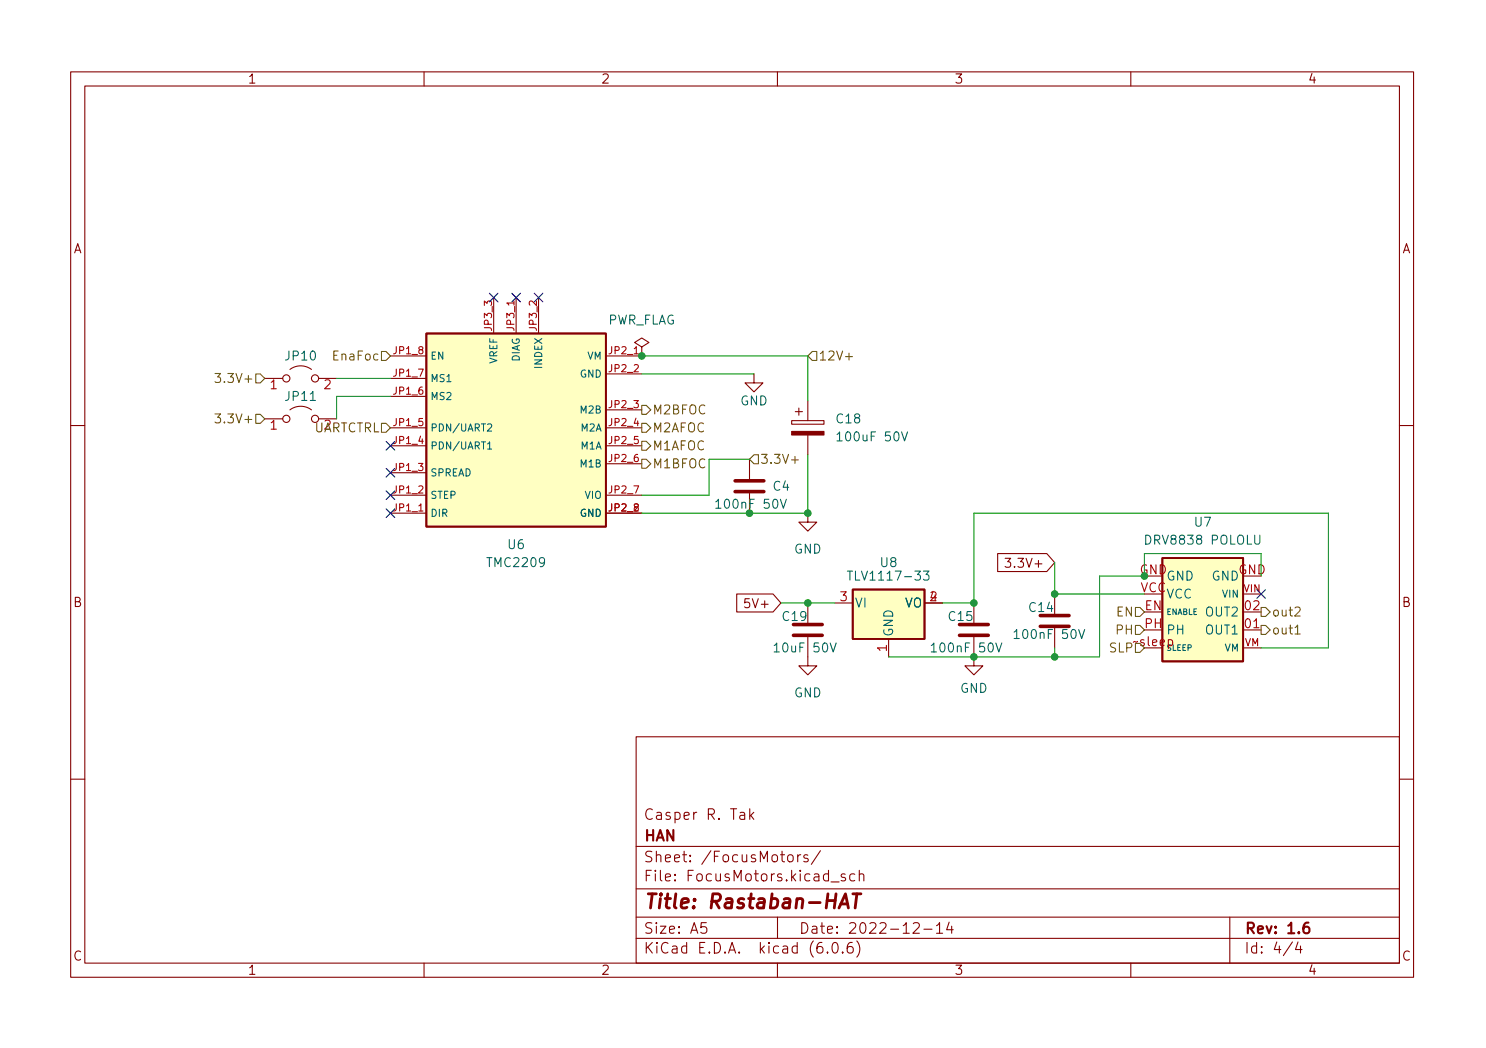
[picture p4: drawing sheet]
<svg xmlns="http://www.w3.org/2000/svg" width="210mm" height="148mm" viewBox="0 0 210 148" stroke-linecap="round" stroke-linejoin="round" font-family="sans-serif">
<g fill="none" stroke="#840000" stroke-width=".15">
<path d="M10 10.2h190v128h-190zM12 12.2h186v124h-186zM60 10.2v2M110 10.2v2M160 10.2v2M37.5 59.2h2.5M37.5 53.5h2.5M41 57.9a2.54 2.54 0 0 1 3.1 0M41 52.2a2.54 2.54 0 0 1 3.1 0M45.1 53.5h2.5M55.2 56h5.1M55.2 53.5h5.1"/>
<path d="M55.2 50.3h5.1M69.8 42.1v5.1M73 42.1v5.1M76.2 42.1v5.1M85.7 50.3h5.1M85.7 52.9h5.1M85.7 57.9h5.1M90.8 49.1l1-.7-1-.6-1 .6 1 .7v1.2M90.8 50.3h.1M106.7 52.9v1.2h1.2l-1.2 1.3-1.3-1.3h1.3M112 59.5h4.6v.5h-4.6zM112.5 58.2h1"/>
<path d="M113 57.7v1M114.3 56.7v2.8M10 60.2h2M55.2 72.6h5.1M55.2 70h5.1M55.2 66.8h5.1M55.2 63h5.1M55.2 60.5h5.1M85.7 72.6h5.1M85.7 70h5.1M85.7 63h5.1M85.7 60.5h5.1"/>
<path d="M85.7 65.6h5.1M106 64.9v2.8M106 69.8v2.8M114.3 72.6v1.2h1.3l-1.3 1.3-1.3-1.3h1.3M114.3 61.5v2.8M141.2 78.3h6.9l1.1 1.2-1.1 1.3h-6.9zM142.2 78.9h.8l-.4 .5 .3 .1v.6l-.1 .1h-.4l-.2-.1M198 60.2h2M104.2 84h5.2l1.1 1.3-1.1 1.2h-5.2zM114.3 90.1v4h1.3l-1.3 1.3-1.3-1.3h1.3M114.3 85.3v2.7M118.1 85.3h2.5"/>
<path d="M125.7 90.3v2.6M130.8 85.3h2.5M137.8 90.1v4h1.3l-1.3 1.3-1.3-1.3h1.3M137.8 85.3v2.7M149.2 84v2.8M149.2 88.8v2.8M175.9 84h2.5M175.9 91.6h2.5M175.9 89.1h2.5M10 110.2h2M90 104.2h108v32h-108zM90 119.7h108"/>
<path d="M104.7 114.9l.2-.1 .4 .1 .1 .9M105.4 115.2l-.5 .1a.29 .29 0 0 0-.3 .3 .29 .29 0 0 0 .3 .2h.5M106.1 114.3v1.5M106.2 115.3l.5 .5M106.7 114.8l-.6 .6M198 110.2h2M60 136.2v2M90 132.7h108M90 129.7h108M90 125.7h108M99.9 130.4h-.7v.8l.2-.2 .5 .1 .1 .2-.1 .5-.2 .1h-.3l-.2-.1M110 136.2v2"/>
<path d="M110 129.7v3M111.5 121a.41 .41 0 0 1 .4-.2 .41 .41 0 0 1 .3 .3v.5a.41 .41 0 0 1-.4 .3 .41 .41 0 0 1-.4-.3zM112.9 120.8v1M113.3 120.8l-.3 .1-.1 .2M114.3 120.9l-.4-.1-.2 .3 .1 .2 .5 .1 .1 .2-.1 .2h-.1h-.5M116.1 120.3l-1.3 1.9M117.1 134.6l.1 .1h-.1h-.1l.1-.1v.1M117.6 124.7h1.1M117.9 133.3a.36 .36 0 0 1 .6 .2 .77 .77 0 0 1-.4 1.2 1 1 0 0 1-.2-1.4zM119.2 134.6l.1 .1h-.1v-.1v.1M119.6 123.6l-.4-.1-.2 .3 .1 .2 .5 .1 .1 .2-.1 .2h-.2h-.4M120.6 133.2a.59 .59 0 0 0-.7 .7v.6l.1 .2h.4l.3-.1v-.5l-.1-.2-.4-.1-.3 .3"/>
<path d="M120.9 123.6l-.4-.1-.3 .3v.5l.2 .2h.1h.4M121.2 133a1.72 1.72 0 0 1 0 2.3M121.6 123.7a.37 .37 0 0 1 .6 .1v.7M121.6 123v1.5M129.2 130.6l.2-.2 .5 .1a.41 .41 0 0 1 .1 .6l-.8 .8h.9M130.7 131.4h1.2M132.5 130.9l.4-.5v1.5M132.5 131.9h.9M134.3 130.4l-.4 1h1M134.7 130.9v1M160 136.2v2M174 129.7v6.5"/>
<path d="M182.9 133.2l-1.3 1.9M183.7 133.2l-.4 1h.9M184 133.7v1"/>
<circle cx="40.5" cy="53.5" r=".51"/>
<circle cx="40.5" cy="59.2" r=".51"/>
<circle cx="44.6" cy="59.2" r=".51"/>
<circle cx="44.6" cy="53.5" r=".51"/>
</g>
<path d="M185.1 130.4a.59 .59 0 0 0-.7 .7v.6l.2 .2h.4l.2-.1 .1-.5-.2-.2-.4-.1-.3 .3" fill="none" stroke="#840000" stroke-width=".3"/>
<path d="M118.7 128.4l.9-2 .4 2M119 127.8h.9M120.7 126.4h1.1M121.2 126.4l-.2 2" fill="none" stroke="#840000" stroke-width=".4"/>
<g fill="#ffffc2" stroke="#ffffc2" stroke-width=".14">
<path d="M60.3 47.2h25.4v27.3h-25.4z"/>
<path d="M164.5 78.9h11.4v14.6h-11.4z"/>
<path d="M120.6 83.3h10.2v7h-10.2z"/>
</g>
<path d="M60.3 47.2h25.4v27.3h-25.4zM164.5 78.9h11.4v14.6h-11.4zM120.6 83.3h10.2v7h-10.2z" fill="none" stroke="#840000" stroke-width=".25"/>
<g fill="none" stroke="#006464" stroke-width=".15">
<path d="M69 62.8l.3-.3v1M69 60l.4-.1 .2 .3-.7 .7h.7M69 63.5h.6M101.3 70.9l.3-.3v1.3M101.3 71.9h.7M110.4 70.6l.4 1.3 .5-1.3M118.4 61.4l.4-.3v1.2M118.4 62.3h.8M127.6 61.1l.4 1.2 .4-1.2M177.5 75.7v1l.3 .2h.3l.2-.2v-1M109.5 91.3l.4-.4v1.3M109.5 92.2h.8"/>
<path d="M117.5 90.9l.4 1.3 .4-1.3M119.9 80.7h.7M130.7 80.7h.7l-.4 .5 .4 .1v.6l-.2 .1h-.4l-.1-.1M131.8 91.3l.3-.4v1.3M131.8 92.2h.7M140.9 90.9l.4 1.3 .4-1.3M143.5 89.4l.4-.4v1.3M143.5 90.3h.7M152.6 89l.4 1.3 .5-1.3"/>
</g>
<path d="M104 69.5h4.1M104 68h4.1M112.3 88.3h4M112.3 89.8h4M135.8 88.3h4M135.8 89.8h4M147.2 88.6h4.1M147.2 87h4.1" fill="none" stroke="#840000" stroke-width=".51"/>
<path d="M161 90.7l-.2 .1-.3-.1-.1 .1" fill="none" stroke="#a90000" stroke-width=".15"/>
<path d="M112 61h4.6v.5h-4.6z" fill="#840000" stroke="#840000" stroke-width=".15"/>
<g fill="none" stroke="#725600" stroke-width=".15">
<path d="M30.4 58.5h.8l-.4 .5 .4 .1v.6l-.2 .1h-.4l-.2-.1M30.4 52.8h.8l-.4 .5 .4 .1v.6l-.2 .1h-.4l-.2-.1M36.2 58.6h.6l.7 .6-.7 .7h-.6zM36.2 52.9h.6l.7 .6-.7 .6h-.6zM54 49.7h.6l.6 .6-.6 .7h-.6zM54 59.9h.6l.6 .6-.6 .6h-.6zM90.8 59.9h.6l.7 .6-.7 .6h-.6zM90.8 57.3h.6l.7 .6-.7 .7h-.6zM114.9 49.7h.7v1.3h-.7l-.6-.7zM119.6 50.4h1M90.8 62.4h.6l.7 .6-.7 .7h-.6zM90.8 64.9h.6l.7 .7-.7 .6h-.6z"/>
<path d="M106 64.9l.7-.6h.6v1.3h-.6zM112 65h1M160.7 85.9h.6l.6 .6-.6 .7h-.6zM160.7 88.4h.6l.6 .7-.6 .6h-.6zM178.4 88.4h.7l.6 .7-.6 .6h-.7zM178.4 85.9h.7l.6 .6-.6 .7h-.7zM183.2 85.9l.2-.1h.3l.2 .1 .1 .3-.1 .2-.7 .7h.8M183.2 89.6h.8"/>
</g>
<path d="M47.6 53.5h7.6M55.2 56h-7.6v3.2M90.8 50.3h23.5v6.4M90.8 52.9h15.9M106 64.9h-5.7v5.1h-9.5M114.3 64.3v8.3h-23.5M149.2 79.5v4.5h12.7M110.5 85.3h7.6M133.3 85.3h4.5v-12.7h50.2v19h-9.6M149.2 91.6v1.3M178.4 81.4v-3.1h-16.5v3.1h-6.3v11.5h-29.9" fill="none" stroke="#009600" stroke-width=".15"/>
<g fill="none" stroke="#000084" stroke-width=".15">
<path d="M69.2 41.5l1.3 1.2M70.5 41.5l-1.3 1.2M72.4 41.5l1.2 1.2M73.6 41.5l-1.2 1.2M75.6 41.5l1.2 1.2M76.8 41.5l-1.2 1.2M54.6 62.4l1.3 1.2M54.6 71.9l1.3 1.3M54.6 69.4l1.3 1.2M54.6 66.2l1.3 1.2M55.9 62.4l-1.3 1.2M55.9 71.9l-1.3 1.3"/>
<path d="M55.9 69.4l-1.3 1.2M55.9 66.2l-1.3 1.2M177.8 83.4l1.2 1.2M179 83.4l-1.2 1.2"/>
</g>
<g fill="#009600" stroke="#009600" stroke-width=".15">
<circle cx="90.8" cy="50.3" r=".46"/>
<circle cx="149.2" cy="84" r=".46"/>
<circle cx="137.8" cy="85.3" r=".46"/>
<circle cx="149.2" cy="92.9" r=".46"/>
<circle cx="161.9" cy="81.4" r=".46"/>
<circle cx="137.8" cy="92.9" r=".46"/>
<circle cx="114.3" cy="72.6" r=".46"/>
<circle cx="106" cy="72.6" r=".46"/>
<circle cx="114.3" cy="85.3" r=".46"/>
</g>
<text font-size="2.8" fill="#840000" x="91" y="128.5">Title: Rastaban-HAT</text>
<g font-size="2.1" fill="#840000">
<text x="91" y="118.9">HAN</text>
<text x="91" y="115.9">Casper R. Tak</text>
<text x="91" y="124.6">File: FocusMotors.kicad_sch</text>
<text x="91" y="121.9">Sheet: /FocusMotors/</text>
<text x="91" y="134.8">KiCad E.D.A. kicad (6.0.6)</text>
<text x="91" y="132">Size: A5</text>
<text x="113" y="132">Date: 2022-12-14</text>
<text x="176" y="132">Rev: 1.6</text>
<text x="176" y="134.8">Id: 4/4</text>
</g>
<g font-size="1.8" fill="#840000">
<text x="35" y="11.8">1</text>
<text x="85" y="11.8">2</text>
<text x="135" y="11.8">3</text>
<text x="185" y="11.8">4</text>
<text x="10.3" y="35.8">A</text>
<text x="198.4" y="35.8">A</text>
<text x="143.1" y="80.3">3.3V+</text>
<text x="10.3" y="85.8">B</text>
<text x="105.9" y="86">5V+</text>
<text x="198.4" y="85.8">B</text>
<text x="10.3" y="135.8">C</text>
<text x="35" y="137.8">1</text>
<text x="85" y="137.8">2</text>
<text x="135" y="137.8">3</text>
<text x="185" y="137.8">4</text>
<text x="198.4" y="135.8">C</text>
</g>
<g font-size="1.8" fill="#006464">
<text x="85.8" y="45.9">PWR_FLAG</text>
<text x="40.5" y="51">JP10</text>
<text x="40.5" y="56.7">JP11</text>
<text x="104.7" y="57.3">GND</text>
<text x="118.4" y="59.9">C18</text>
<text x="119" y="62.4">100uF 50V</text>
<text x="101.8" y="71.9">100nF 50V</text>
<text x="109.4" y="69.4">C4</text>
<text x="71.9" y="77.6">U6</text>
<text x="162.4" y="77">DRV8838 POLOLU</text>
<text x="169" y="74.5">U7</text>
<text x="69.1" y="80.2">TMC2209</text>
<text x="112.3" y="78.3">GND</text>
<text x="120.8" y="82.1">TLV1117-33</text>
<text x="124.6" y="80.2">U8</text>
<text x="165" y="82.1">GND</text>
<text x="171.5" y="82.1">GND</text>
<text x="110.8" y="87.8">C19</text>
<text x="120.9" y="85.9">VI</text>
<text x="128" y="85.9">VO</text>
<text x="134.3" y="87.8">C15</text>
<text x="145.7" y="86.5">C14</text>
<text x="165" y="89.7">PH</text>
<text x="165" y="84.6">VCC</text>
<text x="170.7" y="89.7">OUT1</text>
<text x="170.7" y="87.2">OUT2</text>
<text x="110" y="92.2">10uF 50V</text>
<text x="126.4" y="90.1" transform="rotate(-90 126.4 90.1)">GND</text>
<text x="132.3" y="92.2">100nF 50V</text>
<text x="144" y="90.3">100nF 50V</text>
<text x="112.3" y="98.6">GND</text>
<text x="135.8" y="98">GND</text>
</g>
<g font-size="1.8" fill="#725600">
<text x="47.4" y="51">EnaFoc</text>
<text x="115.8" y="51">12V+</text>
<text x="31.3" y="59.9">3.3V+</text>
<text x="31.3" y="54.1">3.3V+</text>
<text x="92.3" y="58.6">M2BFOC</text>
<text x="44.2" y="61.1">UARTCTRL</text>
<text x="45.9" y="60.7">2</text>
<text x="92.3" y="61.1">M2AFOC</text>
<text x="92.3" y="63.7">M1AFOC</text>
<text x="107.5" y="65.6">3.3V+</text>
<text x="92.3" y="66.2">M1BFOC</text>
<text x="158" y="87.2">EN</text>
<text x="158" y="89.7">PH</text>
<text x="179.9" y="89.7">out1</text>
<text x="179.9" y="87.2">out2</text>
<text x="157" y="92.2">SLP</text>
<text x="160.9" y="91.3">~sleep</text>
</g>
<g font-size="1.8" fill="#a90000">
<text x="38.2" y="55">1</text>
<text x="45.9" y="55">2</text>
<text x="38.2" y="60.7">1</text>
<text x="161.2" y="81.2">GND</text>
<text x="161.3" y="83.7">VCC</text>
<text x="175.2" y="81.2">GND</text>
<text x="118.9" y="85">3</text>
<text x="131.6" y="85">2</text>
<text x="162" y="86.3">EN</text>
<text x="162" y="88.8">PH</text>
<text x="176.2" y="88.8">01</text>
<text x="176.2" y="86.3">02</text>
<text x="125.5" y="92.1" transform="rotate(-90 125.5 92.1)">1</text>
</g>
<g font-size="1.4" fill="#a90000">
<text x="69.6" y="46.7" transform="rotate(-90 69.6 46.7)">JP3_3</text>
<text x="72.8" y="46.7" transform="rotate(-90 72.8 46.7)">JP3_1</text>
<text x="75.9" y="46.7" transform="rotate(-90 75.9 46.7)">JP3_2</text>
<text x="55.7" y="53.2">JP1_7</text>
<text x="55.7" y="50.1">JP1_8</text>
<text x="86.2" y="50.1">JP2_1</text>
<text x="86.2" y="52.6">JP2_2</text>
<text x="55.7" y="55.8">JP1_6</text>
<text x="86.2" y="57.7">JP2_3</text>
<text x="55.7" y="62.8">JP1_4</text>
<text x="55.7" y="60.2">JP1_5</text>
<text x="86.2" y="60.2">JP2_4</text>
<text x="86.2" y="62.8">JP2_5</text>
<text x="86.2" y="65.3">JP2_6</text>
<text x="55.7" y="69.8">JP1_2</text>
<text x="55.7" y="66.6">JP1_3</text>
<text x="86.2" y="69.8">JP2_7</text>
<text x="55.7" y="72.3">JP1_1</text>
<text x="86.2" y="72.3">JP2_2</text>
<text x="176" y="83.7">VIN</text>
<text x="176.1" y="91.3">VM</text>
</g>
<g font-size="1.4" fill="#006464">
<text x="60.8" y="50.8">EN</text>
<text x="70.4" y="51.4" transform="rotate(-90 70.4 51.4)">VREF</text>
<text x="73.5" y="51.2" transform="rotate(-90 73.5 51.2)">DIAG</text>
<text x="76.7" y="52" transform="rotate(-90 76.7 52)">INDEX</text>
<text x="82.1" y="53.4">GND</text>
<text x="83.1" y="50.8">VM</text>
<text x="60.8" y="56.5">MS2</text>
<text x="60.8" y="54">MS1</text>
<text x="82.2" y="58.5">M2B</text>
<text x="60.8" y="63.5">PDN/UART1</text>
<text x="60.8" y="61">PDN/UART2</text>
<text x="82.2" y="61">M2A</text>
<text x="82.2" y="63.5">M1A</text>
<text x="60.8" y="70.5">STEP</text>
<text x="60.8" y="67.3">SPREAD</text>
<text x="82.2" y="66.1">M1B</text>
<text x="82.8" y="70.5">VIO</text>
<text x="60.8" y="73.1">DIR</text>
<text x="82.1" y="73.1">GND</text>
<text x="173" y="84.5">VIN</text>
<text x="173.3" y="92.1">VM</text>
</g>
<g font-size="1.1" fill="#006464">
<text x="165" y="86.9">ENABLE</text>
<text x="165" y="92">SLEEP</text>
</g>
</svg>
